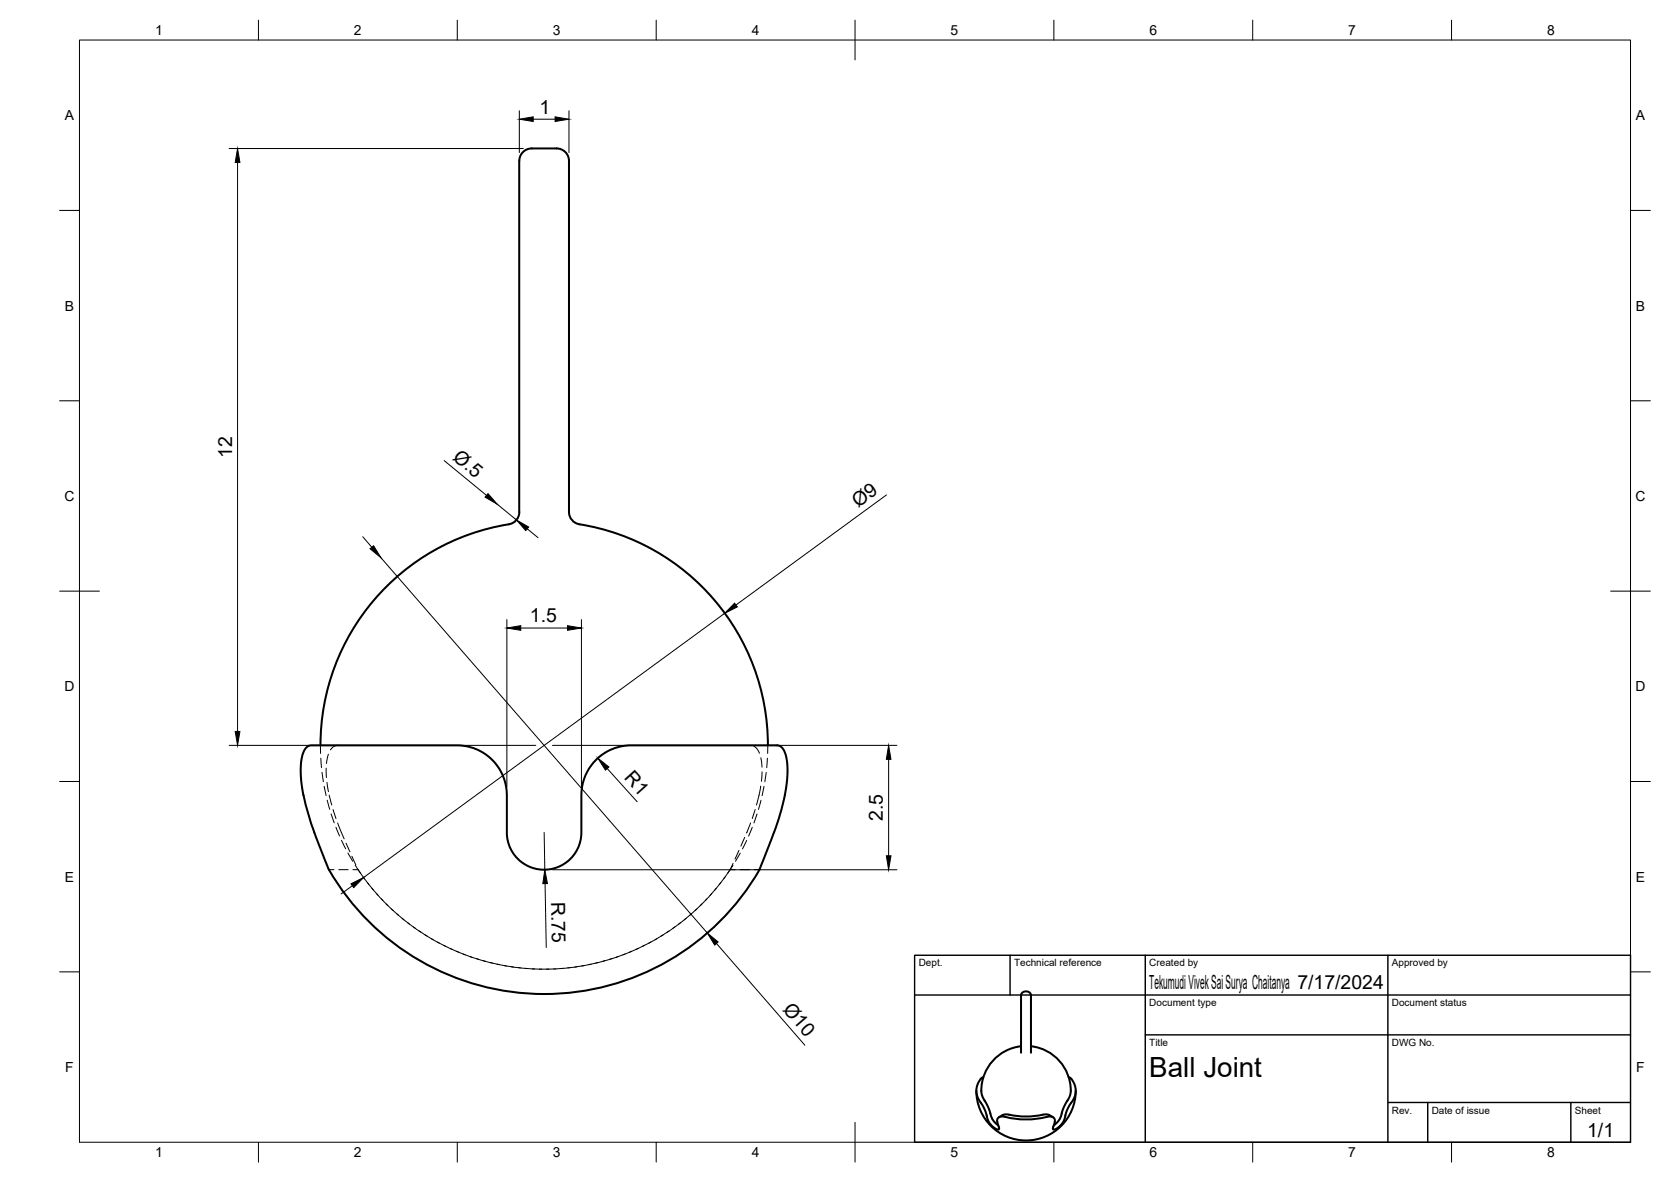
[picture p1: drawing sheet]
<svg xmlns="http://www.w3.org/2000/svg" width="420mm" height="297mm" viewBox="0 0 420 297" stroke-linecap="round" stroke-linejoin="round" font-family="sans-serif">
<!-- layer: Visible -->
<g fill="none" stroke="#000" stroke-width=".51">
<path d="M76.3 199.8l-.6-3.8-.1-3.5 .5-2.8 .7-1.5a1.79 1.79 0 0 1 1.5-.9h36.9a12.5 12.5 0 0 1 12.2 12.5l.1 10.3a9.4 9.4 0 0 0 9.7 8.5 9.4 9.4 0 0 0 9-9.4v-10l.3-2.3 .4-1.3 1-2.2 1.6-2.1 1.8-1.6 2.6-1.4a12.8 12.8 0 0 1 4.8-1h36.8a3.3 3.3 0 0 1 2.2 3.2l.3 2v2.3l-.7 5M76.3 199.8a112.1 112.1 0 0 0 5.3 16.1l1.1 2.7M193.1 187.3a56.4 56.4 0 0 0-48-55.7 3.1 3.1 0 0 1-2-2.9v-88.3a3.6 3.6 0 0 0-4.5-3.1h-4a3.4 3.4 0 0 0-4 3.1v88.3a3.1 3.1 0 0 1-2.7 3.1 56.3 56.3 0 0 0-47.3 55.5M197.4 199.8a112.9 112.9 0 0 1-5.2 15.7l-1.2 2.8a62.4 62.4 0 0 1-108.3 .2M245.5 274.1a12.5 12.5 0 0 0 12.5 12.5 12.5 12.5 0 0 0 12.5-12.5M246.6 277.1l1 1.8 .9 2.7M247.2 270.7l-.2 .1a4.1 4.1 0 0 0-.9 5.6l.5 .7M247.5 276.6l1.1 2 .8 2.5M256.7 264.5v-14.5l.5-.7a1.27 1.27 0 0 1 2 .8v14.4M256.7 262.9a11.1 11.1 0 0 0-9.8 12.2l.7 1.4M259.2 262.9a11.1 11.1 0 0 1 9.9 12.2l-.7 1.4M268.4 276.6l-1.1 2-.8 2.5"/>
<path d="M268.7 270.7l.3 .1a4.1 4.1 0 0 1 .9 5.6l-.5 .7M269.4 277.1l-1.1 1.8-.4 1.4M248.5 281.7l.5 .8 1 1 .9 .4 .3-.1v-.4a3.1 3.1 0 0 1-.4-2.2v-.1a1.65 1.65 0 0 1 2-.4 27.1 27.1 0 0 0 11.2-.1h.1a1.03 1.03 0 0 1 1.1 1.3l-.5 1.6 .1 .3 .2 .1 1.4-.9 1.1-1.3M249.4 281.1l.7 1 .9 .7M253.7 280.1h-1.2l-1.3 .7M253.8 280.1a19 19 0 0 0 8.4 0M262.2 280.1h1.2l1.4 .7M266.5 281.1l-.7 1-.8 .7M267.9 280.3l-.4 1.3"/>
</g>
<!-- layer: Hidden -->
<g fill="none" stroke="#000" stroke-width=".25">
<path d="M80.6 187.3v2M80.7 190.5l.1 2.4M81 194.1l.3 2.3M81.5 197.6l.5 2.3M82 193l.1 2.4M82.2 196.6l.4 2.4M82.6 189.5l-.5 2.4M82.8 199.8l.6 2.5M85 187.3a2.26 2.26 0 0 0-1.9 1.2M189.5 187.5l.8 .6 .7 1.2M191.3 197.5l-1.1 4.8M191.3 190.4l.3 2.4"/>
<path d="M191.6 194l-.1 2.3M192.1 197.6l-.5 2.3M192.7 194.1l-.4 2.4M193 190.5l-.2 2.4M193.1 187.3l-.1 2M82.3 201.1l.6 2.3M82.7 218.6h1.3M83.2 204.5l.8 2.3M83.7 203.4l.8 2.3M84.5 207.9l.9 2.2M84.9 206.8l1.6 4M85.2 218.6h2.3"/>
<path d="M85.9 211.2l1 2.1M87 211.9l1 2.2M87.5 214.4l1.2 2M88.5 215.2l1 2.1M88.7 218.6h1.3l1.7 2.3M89.3 217.4l1.3 2M90 218.4v.2M183.6 218.6l-1.7 2.3M183.6 218.6h1.3M184.3 217.5l-1.3 1.9M184.3 217l-.7 1.6M185.8 213.7l-1 2.2"/>
<path d="M186.1 218.6h2.3M186.1 214.4l-1.2 2M187.2 210.4l-.9 2.2M187.7 211.2l-1 2.1M188.7 206.8l-1 2.5M189.1 207.9l-.9 2.2M189.7 218.6h1.2M189.9 203.4l-.8 2.3M190.4 204.5l-.8 2.3M191.3 201.1l-.6 2.3M91.3 220.4l1.5 1.9M92.4 221.8l1.5 1.9"/>
<path d="M93.5 223.2l1.6 1.8M94.7 224.6l1.6 1.7M95.9 225.9l1.6 1.7M97.1 227.2l1.7 1.6M98.4 228.4l1.8 1.6M99.7 229.6l1.9 1.5M101.1 230.8l1.9 1.4M102.5 231.9l1.9 1.4M103.9 232.9l2 1.4M105.4 234l2 1.3M106.9 234.9l2 1.3M108.4 235.9l2.1 1.1"/>
<path d="M110 236.7l2.1 1.1M111.5 237.6l2.2 1M113.2 238.3l2.1 1M114.8 239.1l2.2 .9M116.4 239.7l2.3 .9M157.2 239.7l-2.3 .9M158.8 239.1l-2.2 .9M160.5 238.3l-2.2 1M162.1 237.6l-2.2 1M163.6 236.7l-2.1 1.1M165.2 235.9l-2.1 1.1M166.7 234.9l-2 1.3"/>
<path d="M168.2 234l-2 1.3M169.7 232.9l-2 1.4M171.1 231.9l-1.9 1.4M172.5 230.8l-1.9 1.4M173.9 229.6l-1.8 1.5M175.2 228.4l-1.8 1.6M176.5 227.2l-1.7 1.6M177.7 225.9l-1.6 1.7M178.9 224.6l-1.6 1.7M180.1 223.2l-1.6 1.8M181.2 221.8l-1.5 1.9M182.3 220.4l-1.5 1.9"/>
<path d="M118.1 240.4l2.3 .7M119.8 240.9l2.3 .7M121.5 241.4l2.3 .6M123.3 241.9l2.3 .5M125 242.3l2.3 .4M126.7 242.6l2.4 .4M128.5 242.9l2.4 .3M130.3 243.2l2.4 .2M132.1 243.4l2.3 .1M133.8 243.5l2.4 .1M135.6 243.6h2.4M139.8 243.5l-2.4 .1"/>
<path d="M141.6 243.4l-2.4 .1M143.3 243.2l-2.3 .2M145.1 242.9l-2.4 .3M146.9 242.7l-2.4 .3M148.6 242.3l-2.3 .4M150.4 241.9l-2.4 .5M152.1 241.4l-2.3 .6M153.8 240.9l-2.3 .7M155.5 240.4l-2.3 .7"/>
</g>
<!-- layer: BORDER -->
<g fill="none" stroke="#000" stroke-width=".25">
<path d="M20 10.1h390v276.9h-390zM65 5.1v5M115 5.1v5M165 5.1v5M215 5.1v10M265 5.1v5M315 5.1v5M365 5.1v5M15 52.9h5M410 52.9h5M15 100.7h5M410 100.7h5"/>
<path d="M15 148.6h10M405 148.6h10M15 196.4h5M410 196.4h5M15 244.2h5M410 244.2h5M65 287v5M115 287v5M165 287v5M215 282.1v9.9M265 287v5M315 287v5"/>
<path d="M365 287v5"/>
</g>
<!-- layer: TITLEBLOCK -->
<path d="M230 240.1h180v46.9h-180zM230 250h180M254 240.1v9.9M288 240.1v46.9M349 240.1v46.9M288 260.1h122M349 277.1h61M359 277.1v9.9M395 277.1v9.9" fill="none" stroke="#000" stroke-width=".36"/>
<!-- layer: FD_Dimensions -->
<g fill="none" stroke="#000" stroke-width=".25">
<path d="M57.6 37.3h74M130.6 27.8v10.5M134.1 30h5.5M143.1 27.8v10.5M59.7 40.8v143M111.7 115.7l10.6 8.8M91.2 134.9l2.3 2.6M125 126.7l4.9 4M132.6 132.9l2.7 2.2M222.9 124.4l-37.9 27.6M95.8 140.2l82 94.3M127.4 155.7v42"/>
<path d="M130.9 157.8h11.8M146.2 155.7v42M182.2 154.1l-90.8 66.4M57.6 187.3h77.1M138.9 187.3h86.6M152.7 193.1l7.5 8.4M223.4 190.8v24.3M136.8 209.2l.2 9.4M138.9 218.6h86.6M88.6 222.6l-2.8 2M137.1 222.1l.3 16M180.1 237.1l22.3 25.6"/>
</g>
<g fill="#000" stroke="#000" stroke-width=".25">
<path d="M130.6 30l3.5-.6v1.1zM139.6 29.4l3.5 .6-3.5 .5zM59.7 37.3l.6 3.5h-1.2zM93 137.9l.9-.8 1.9 3.1zM122.7 124l2.3 2.7-3-1.8zM129.9 130.7l3 1.7-.7 .9zM127.4 157.8l3.5-.6v1.2zM142.7 157.2l3.5 .6-3.5 .6zM184.7 151.6l.7 .9-3.2 1.6zM59.1 183.8h1.2l-.6 3.5zM150.3 190.5l2.8 2.3-.9 .7zM223.4 187.3l.6 3.5h-1.1z"/>
<path d="M222.9 215.1h1.1l-.6 3.5zM88.2 222.1l3.2-1.6-2.5 2.6zM137 218.6l.6 3.4-1.1 .1zM177.8 234.5l2.8 2.2-.9 .8z"/>
</g>
<text font-size="7" x="289" y="270.6">Ball Joint</text>
<g font-size="4.9">
<text x="135.6" y="28.5">1</text>
<text x="58.3" y="115.2" transform="rotate(-90 58.3 115.2)">12</text>
<text x="113.6" y="115.3" transform="rotate(39 113.6 115.3)">Ø.5</text>
<text x="215.8" y="127.7" transform="rotate(-36 215.8 127.7)">Ø9</text>
<text x="133.2" y="156.4">1.5</text>
<text x="156.7" y="195.5" transform="rotate(48 156.7 195.5)">R1</text>
<text x="222" y="206.3" transform="rotate(-90 222 206.3)">2.5</text>
<text x="138.6" y="226.6" transform="rotate(89 138.6 226.6)">R.75</text>
<text x="289" y="248.5">Tekumudi Vivek Sai Surya Chaitanya 7/17/2024</text>
<text x="196.7" y="253.8" transform="rotate(49 196.7 253.8)">Ø10</text>
<text x="399.1" y="285.7">1/1</text>
</g>
<g font-size="3.5">
<text x="39" y="8.8">1</text>
<text x="89" y="8.8">2</text>
<text x="139" y="8.8">3</text>
<text x="189" y="8.8">4</text>
<text x="239" y="8.8">5</text>
<text x="289" y="8.8">6</text>
<text x="339" y="8.8">7</text>
<text x="389" y="8.8">8</text>
<text x="16.3" y="30.2">A</text>
<text x="411.3" y="30.2">A</text>
<text x="16.3" y="78">B</text>
<text x="411.3" y="78">B</text>
<text x="16.2" y="125.9">C</text>
<text x="411.2" y="125.9">C</text>
<text x="16.2" y="173.7">D</text>
<text x="411.2" y="173.7">D</text>
<text x="16.3" y="221.6">E</text>
<text x="411.3" y="221.6">E</text>
<text x="16.4" y="269.4">F</text>
<text x="411.4" y="269.4">F</text>
<text x="39" y="290.8">1</text>
<text x="89" y="290.8">2</text>
<text x="139" y="290.8">3</text>
<text x="189" y="290.8">4</text>
<text x="239" y="290.8">5</text>
<text x="289" y="290.8">6</text>
<text x="339" y="290.8">7</text>
<text x="389" y="290.8">8</text>
</g>
<g font-size="2.5">
<text x="231" y="242.9">Dept.</text>
<text x="255" y="242.9">Technical reference</text>
<text x="289" y="242.9">Created by</text>
<text x="350" y="242.9">Approved by</text>
<text x="289" y="252.8">Document type</text>
<text x="350" y="252.8">Document status</text>
<text x="289" y="262.9">Title</text>
<text x="350" y="262.9">DWG No.</text>
<text x="350" y="279.9">Rev.</text>
<text x="360" y="279.9">Date of issue</text>
<text x="396" y="279.9">Sheet</text>
</g>
</svg>
